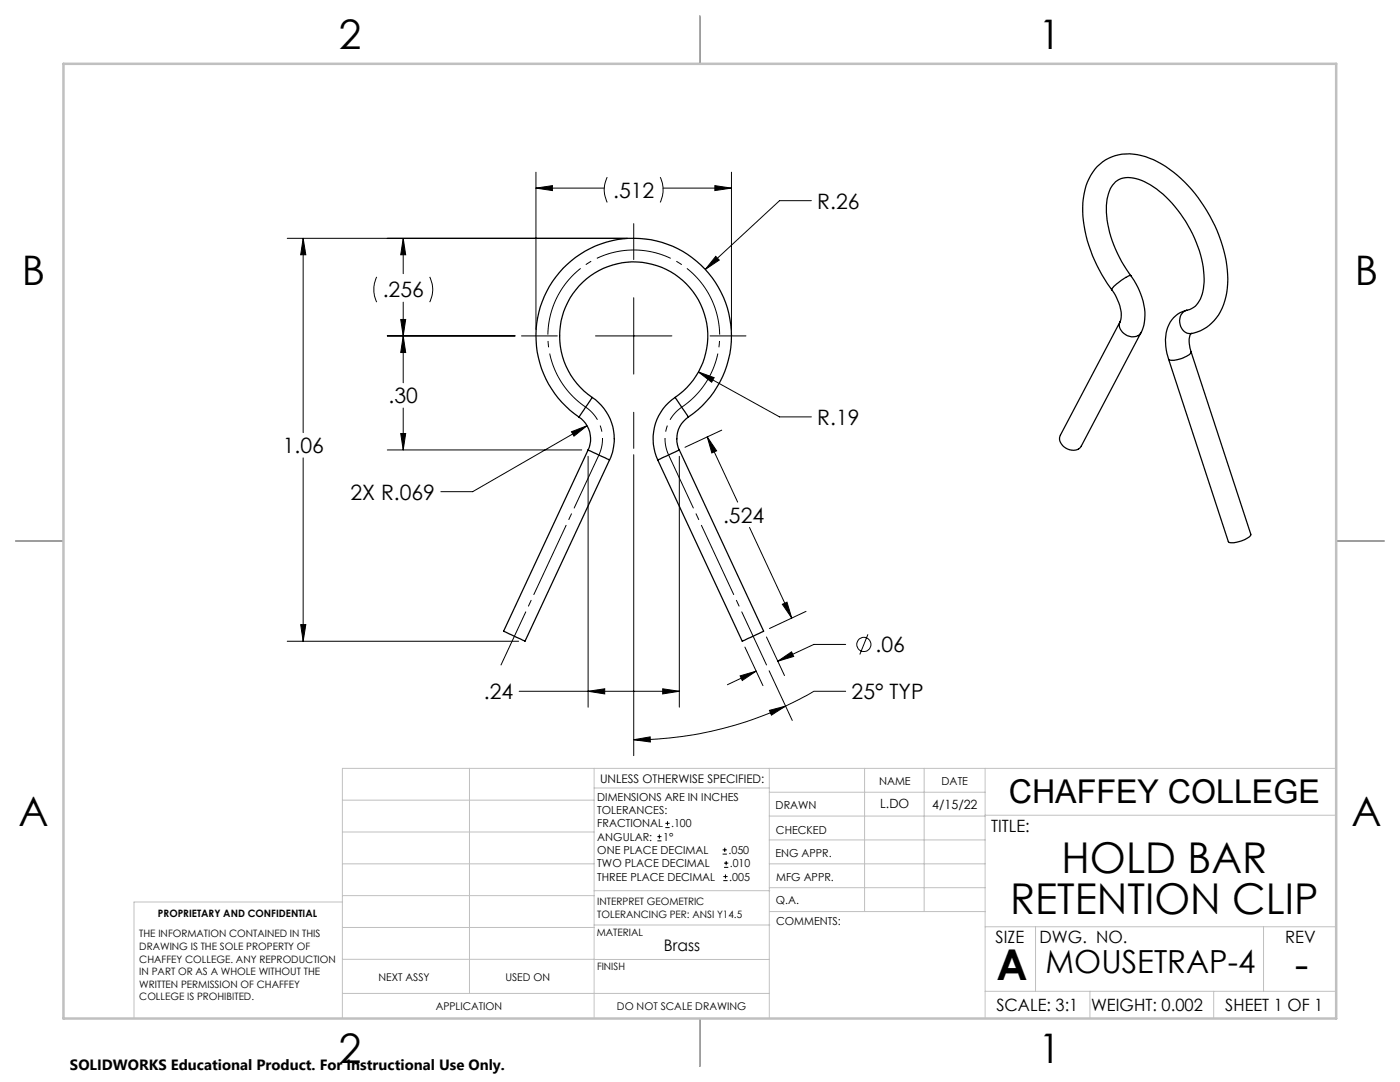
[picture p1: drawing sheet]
<svg xmlns="http://www.w3.org/2000/svg" width="279mm" height="216mm" viewBox="0 0 279 216" stroke-linecap="round" stroke-linejoin="round" font-family="sans-serif">
<g fill="none" stroke="#000" stroke-width=".2">
<path d="M107 37.5l3.2-.5v1zM107 34.4v31.4M107 37.5h13.6M121.2 35.3a5.6 5.6 0 0 0 0 5.1M131.8 35.3a5.9 5.9 0 0 1 0 5.1M132.3 37.5h13.7M142.7 37l3.3 .5-3.3 .5zM146 34.4v31.4M57.3 47.6h67.9M60.5 47.6v38.7M60.5 47.6l.5 3.2h-1zM75.2 55.2a5.9 5.9 0 0 0 0 5.1"/>
<path d="M80.5 47.6l.5 3.2h-1zM80.5 47.6v7M85.8 55.2a5.6 5.6 0 0 1 0 5.1M126.5 44.6v7.2M126.5 59.4v15.2M142.8 51.2l.7 .7-2.7 1.9zM161.9 40h-6.3l-14.8 13.8M77.3 67h25.5M80 63.7h1l-.5 3.3zM80.5 67l.5 3.3h-1zM80.5 60.3v16.1M104.1 67h7.1"/>
<path d="M118.9 67h15.2M139.4 74.2l3.1 1.2-.5 .9zM139.4 74.2l16.2 9h6.3M141.7 67h7.2M60.5 91.4v36.6M77.3 89.8h38.8M80 86.5h1l-.5 3.3zM80.5 81.4v8.4M114.1 86.1l3.1-1.2-2.7 2.1zM117.2 84.9l-22.9 13.2h-6.3M117.4 91.1v50M126.5 90.7v60.1"/>
<path d="M126.5 82.3v7.2M135.6 91.1v50M141.1 87.2l1.9 2.8-.9 .4zM141.1 87.2l6.1 13M144 85.8l-7.3 3.5M149.6 105.2l8.4 18.1M57.3 128h46.2M60 124.6h1l-.5 3.4zM103.6 137.9h32M117.4 137.9l3.3-.5v1.1zM132.3 137.4l3.3 .5-3.3 .6zM147.7 134.9l3.2-1-2.8 1.9z"/>
<path d="M148.7 129.1l3.6 7.7M150.9 133.9l-5.7 2.7M153 127.1l3.6 7.7M153.5 133.8l4.6 10M155.2 131.9l2.8-1.8 .4 .9zM156.1 120.6l1-.4 .9 3.1zM160.9 122l-7.3 3.4M168.8 137.9h-6.4l-5.6 3M168.8 128.6h-6.4l-7.2 3.3M173.2 126.6l-1.6 4M126.5 147.6l3.3-.6v1.1zM153.6 141.7l3.2-.8-2.8 1.8z"/>
<path d="M156.8 140.9a71.7 71.7 0 0 1-30.3 6.7M131.2 167.8h.8M131.2 166.9h.8M131.6 166.5v.9M132.8 165.1h.8M132.8 164.3h.8M133.2 163.9v.8M144.2 170.4h.9M144.2 169.6h.9M144.4 175.7h.8M144.4 174.9h.8M144.5 173.1h.8"/>
<path d="M144.5 172.2h.8M144.6 169.2v.8M144.8 174.5v.8M144.9 171.8v.8"/>
<circle cx="172.4" cy="128.6" r="1.41"/>
</g>
<path d="M136.1 81.2a17.1 17.1 0 0 0 3.3-25.5 17.1 17.1 0 0 0-25.8 0 17.1 17.1 0 0 0 3.3 25.5" fill="none" stroke="#000" stroke-width=".2" stroke-dasharray="15.2 1.3 1.3 1.3" stroke-dashoffset="2" stroke-linecap="butt"/>
<path d="M119.5 90.8a7.6 7.6 0 0 0-2.6-9.6M136.1 81.2a7.6 7.6 0 0 0-2.7 9.6" fill="none" stroke="#000" stroke-width=".2" stroke-dasharray="15.2 1.3 1.3 1.3" stroke-dashoffset="11.8" stroke-linecap="butt"/>
<path d="M119.5 90.8l-19.5 41.9M153 132.7l-19.6-41.9" fill="none" stroke="#000" stroke-width=".2" stroke-dasharray="15.2 1.3 1.3 1.3" stroke-dashoffset="3.5"/>
<g fill="none" stroke="#000" stroke-width=".25">
<path d="M139.7 3.2v9.5M221.9 57.8a28.2 28.2 0 0 1-5.8-17.4 10 10 0 0 1 5.7-9.1 11 11 0 0 1 9.3 1 28.9 28.9 0 0 1 13.4 18.6 15.9 15.9 0 0 1-1.3 11.9 8.1 8.1 0 0 1-5.4 3.7M221.9 57.8a7.5 7.5 0 0 1 1.7 6.4M225.7 55a22.6 22.6 0 0 1-4.8-14.6 5.1 5.1 0 0 1 2.9-4.8 7.8 7.8 0 0 1 6.4 1.7 24.8 24.8 0 0 1 10.1 18.3 6.8 6.8 0 0 1-2.1 5.7l-1.3 .6M225.7 55a12.3 12.3 0 0 1 2.4 10.5l-.4 .9M225.7 55a7.7 7.7 0 0 0-3.8 2.8M118.2 79.3a14.8 14.8 0 0 1-2.9-22 14.8 14.8 0 0 1 22.3 0 14.8 14.8 0 0 1-2.9 22M118.2 79.3a9.9 9.9 0 0 1 3.4 12.5M118.2 79.3l-2.7 3.9M134.7 79.3a9.9 9.9 0 0 0-3.4 12.5M134.7 79.3l2.7 3.9M223.6 64.2l-12 22.6a2.24 2.24 0 0 0 1.9 2.9 1.9 1.9 0 0 0 2.3-.7l11.9-22.6"/>
<path d="M223.6 64.2a2.24 2.24 0 0 0 1.8 2.9 1.9 1.9 0 0 0 2.3-.7M236.9 61.9a5.7 5.7 0 0 0-4.3 5.9l.2 2.1 .4 1.8M236.9 61.9a2.47 2.47 0 0 0-1.5 2.4 2.47 2.47 0 0 0 1.8 2.2h.6M237.7 70.2l11.9 36.4a1.96 1.96 0 0 1-1.5 1.2 3.4 3.4 0 0 1-3 .3l-11.9-36.4M237.7 70.2a1.96 1.96 0 0 1-1.6 1.2 3.4 3.4 0 0 1-2.9 .3M237.8 66.5v.1a.91 .91 0 0 0-.5 .9v1.1l.4 1.6M115.5 83.2a19.5 19.5 0 0 1-3.7-29 19.5 19.5 0 0 1 29.3 0 19.5 19.5 0 0 1-3.7 29M115.5 83.2a5.2 5.2 0 0 1 1.9 6.6M117.4 89.8l-16.9 36.1 1.2 .6 3.1 1.5 16.8-36.2M117.4 89.8l4.2 2M135.6 89.8l16.8 36.1-3.8 1.8-.5 .3-16.8-36.2M135.6 89.8l-4.3 2"/>
<path d="M137.4 83.2a5.3 5.3 0 0 0-1.8 6.6M3.1 107.9h9.6M266.7 107.9h9.5M139.7 203.2v9.6"/>
</g>
<g fill="none" stroke="#c0c0c0" stroke-width=".2">
<path d="M68.3 159.7h50.3M93.7 153.3v44.9M118.6 153.3v49.9M118.6 157.2h34.9M153.5 153.3v49.9M153.5 158.1h43.1M172.5 153.3v28.6M184.4 153.3v28.6M196.6 153.3v49.9M266.7 153.3h-198.4v49.9M68.3 178.7h50.3M68.3 172.4h50.3"/>
<path d="M68.3 166h50.3M68.3 180h-41.6v23.2M118.6 177.7h35M153.5 167.6h43.1M153.5 162.8h43.1M153.5 172.4h43.1M153.5 177.1h43.1M196.6 162.7h70.1M68.3 198.2h85.2M68.3 191.4l85.2 .1M68.3 185.1h50.3M118.6 184.6h35"/>
<path d="M153.6 181.9h43M196.6 197.8h70.1M196.6 184.9h70.1M206.7 184.9v12.9M217.5 197.8v5.4M242.2 197.8v5.4M252.2 184.9v12.9"/>
</g>
<path d="M139.7 3.2v9.5M3.1 107.9h9.6M266.7 107.9h9.5M139.7 203.2v9.6" fill="none" stroke="#c0c0c0" stroke-width=".25"/>
<path d="M12.7 12.7h254v190.5h-254z" fill="none" stroke="#c0c0c0" stroke-width=".5"/>
<path d="M147.7 134.9l3.2-1-2.8 1.9zM155.2 131.9l2.8-1.8 .4 .9zM60 124.6h1l-.5 3.4zM60.5 47.6l.5 3.2h-1zM114.1 86.1l.4 .9 2.7-2.1zM156.1 120.6l1-.4 .9 3.1zM141.1 87.2l1.9 2.8-.9 .4zM107 37.5l3.2-.5v1zM142.7 37l3.3 .5-3.3 .5zM80 63.7h1l-.5 3.3zM80.5 47.6l.5 3.2h-1zM142.8 51.2l-2 2.6 2.7-1.9zM80.5 67l.5 3.3h-1zM80 86.5h1l-.5 3.3zM126.5 147.6l3.3-.6v1.1zM153.6 141.7l3.2-.8-2.8 1.8zM139.4 74.2l2.6 2.1 .5-.9zM117.4 137.9l3.3-.5v1.1zM132.3 137.4l3.3 .5-3.3 .6z" fill="#000"/>
<g font-size="8.5">
<text x="211.9" y="174.2">HOLD BAR</text>
<text x="201.6" y="182.3">RETENTION CLIP</text>
<text x="198.9" y="195.5">A</text>
<text x="258.4" y="195.4">-</text>
</g>
<g font-size="8.1">
<text x="67.6" y="9.7">2</text>
<text x="207.3" y="9.7">1</text>
<text x="4.4" y="57">B</text>
<text x="270.4" y="57">B</text>
<text x="3.7" y="164.9">A</text>
<text x="269.7" y="164.9">A</text>
<text x="67.6" y="212.2">2</text>
<text x="207.3" y="212.2">1</text>
</g>
<text font-size="6.5" x="201.3" y="160.2">CHAFFEY COLLEGE</text>
<text font-size="6.3" x="208.7" y="194.1">MOUSETRAP-4</text>
<g font-size="4.2">
<text x="122.4" y="39.4">.512</text>
<text x="163.1" y="41.6">R.26</text>
<text x="76.4" y="59.4">.256</text>
<text x="77.6" y="80.5">.30</text>
<text x="163.1" y="84.8">R.19</text>
<text x="56.4" y="90.4">1.06</text>
<text x="70" y="99.7">2X R.069</text>
<text x="144.3" y="104.3">.524</text>
<text x="174.7" y="130.1">.06</text>
<text x="96.6" y="139.5">.24</text>
<text x="170" y="139.5">25° TYP</text>
</g>
<g font-size="3.4">
<text x="197.8" y="166">TITLE:</text>
<text x="198.7" y="188.1">SIZE</text>
<text x="207.5" y="188.1">DWG. NO.</text>
<text x="256.5" y="188.2">REV</text>
<text x="198.8" y="201.7">SCALE: 3:1</text>
<text x="217.7" y="201.8">WEIGHT: 0.002</text>
<text x="244.5" y="201.7">SHEET 1 OF 1</text>
</g>
<text font-size="3.2" x="132.5" y="189.8">Brass</text>
<text font-size="3" x="14" y="213.5">SOLIDWORKS Educational Product. For Instructional Use Only.</text>
<g font-size="2.5">
<text x="175.7" y="161.3">L.DO</text>
<text x="186.1" y="161.4">4/15/22</text>
</g>
<text font-size="2.4" x="119.8" y="156.2">UNLESS OTHERWISE SPECIFIED:</text>
<g font-size="2.2">
<text x="119.2" y="159.8">DIMENSIONS ARE IN INCHES</text>
<text x="154.8" y="161.4">DRAWN</text>
<text x="175.4" y="156.6">NAME</text>
<text x="187.9" y="156.7">DATE</text>
<text x="119.2" y="162.4">TOLERANCES:</text>
<text x="119.2" y="165.1">FRACTIONAL</text>
<text x="119.2" y="167.8">ANGULAR:</text>
<text x="132.3" y="167.8">1°</text>
<text x="133.9" y="165.1">.100</text>
<text x="154.9" y="166.3">CHECKED</text>
<text x="119.2" y="170.4">ONE PLACE DECIMAL</text>
<text x="119.2" y="173.1">TWO PLACE DECIMAL</text>
<text x="145.4" y="170.4">.050</text>
<text x="145.7" y="173.1">.010</text>
<text x="154.8" y="171">ENG APPR.</text>
<text x="119.2" y="175.7">THREE PLACE DECIMAL</text>
<text x="145.5" y="175.7">.005</text>
<text x="154.9" y="175.7">MFG APPR.</text>
<text x="154.9" y="180.4">Q.A.</text>
<text x="154.9" y="184.6">COMMENTS:</text>
</g>
<g font-size="2.1">
<text x="75.5" y="195.7">NEXT ASSY</text>
<text x="100.9" y="195.7">USED ON</text>
<text x="86.9" y="201.5">APPLICATION</text>
<text x="123.1" y="201.6">DO NOT SCALE DRAWING</text>
</g>
<g font-size="2">
<text x="31.5" y="182.9">PROPRIETARY AND CONFIDENTIAL</text>
<text x="119.2" y="180.6">INTERPRET GEOMETRIC</text>
<text x="119.2" y="183.1">TOLERANCING PER: ANSI Y14.5</text>
<text x="27.8" y="187">THE INFORMATION CONTAINED IN THIS</text>
<text x="27.8" y="189.5">DRAWING IS THE SOLE PROPERTY OF</text>
<text x="119.1" y="186.7">MATERIAL</text>
<text x="27.8" y="192.1">CHAFFEY COLLEGE. ANY REPRODUCTION</text>
<text x="27.8" y="194.6">IN PART OR AS A WHOLE WITHOUT THE</text>
<text x="27.8" y="197.1">WRITTEN PERMISSION OF CHAFFEY</text>
<text x="119.1" y="193.5">FINISH</text>
<text x="27.8" y="199.6">COLLEGE IS PROHIBITED.</text>
</g>
</svg>
